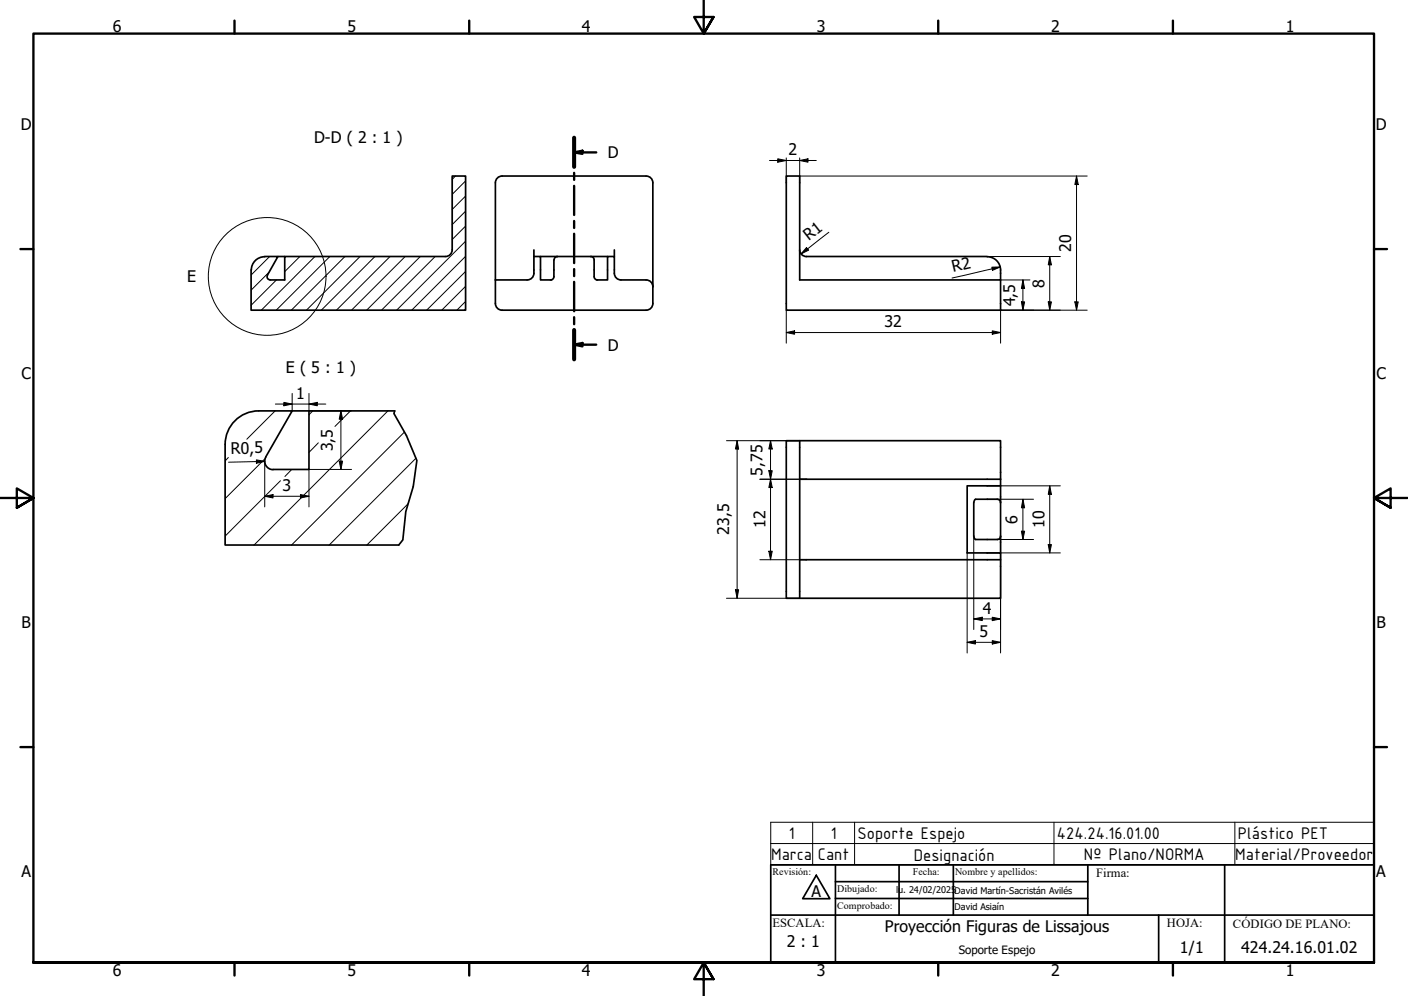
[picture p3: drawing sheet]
<svg xmlns="http://www.w3.org/2000/svg" width="420mm" height="297mm" viewBox="0 0 420 297" stroke-linecap="round" stroke-linejoin="round" font-family="sans-serif">
<!-- layer: Sombreado (ISO) -->
<g fill="none" stroke="#000" stroke-width=".3">
<path d="M135.9 52.5l-1 1M138.9 58.5l-4 4M138.9 54l-4 4M80.5 76.5l-5.6 5.5M85 76.5v.1M89.5 76.5l-4.5 4.5M94 76.5l-16 16M98.4 76.5l-16 16M102.9 76.5l-16 16M107.4 76.5l-16 16M111.9 76.5l-16 16M116.4 76.5l-16 16"/>
<path d="M120.9 76.5l-16 16M125.4 76.5l-16 16M129.9 76.5l-16 16M138.9 76.4l-16 16.1M138.9 71.9l-20.5 20.6M138.9 67.4l-4 4M138.9 63l-4 4M80.2 81.3l-5.3 5.2M82.5 83.5l-7.6 7.5M138.9 89.9l-2.6 2.6M138.9 85.4l-7.1 7.1M138.9 80.9l-11.6 11.6"/>
<path d="M68.1 136.4l-.9 1.1M79.1 136.8l-11.9 11.9M82.1 122.5l-8.4 8.5M93.3 122.5l-1.1 1.2M95 132.1l-2.8 2.8M104.6 122.5l-4.7 4.7M115.8 122.5l-40 40M120.7 128.8l-33.7 33.7M124.1 136.6l-25.9 25.9M83.7 143.4l-16.5 16.5M87.1 140l-2.1 2.1M121.9 150.2l-12.4 12.3"/>
</g>
<!-- layer: Visible (ISO) -->
<g fill="none" stroke="#000" stroke-width=".51">
<path d="M192.8 52.5h-43a2 2 0 0 0-2 2v36M192.8 52.5a2 2 0 0 1 2 2v36M78.9 76.5h4l-3.1 5.5M79 76.6a4 4 0 0 0-4 3.9M82.9 76.5h2.1M159.3 76.5h2v7h3.3M159.3 74.5v7M161.3 76.5h20M166.3 76.5a.98 .98 0 0 0-.9 1l-.1 5a.99 .99 0 0 1-1 1M176.3 76.5a.98 .98 0 0 1 1 1v5a.99 .99 0 0 0 1 1M183.3 74.5v2M238.6 74.5a2 2 0 0 0 2 2"/>
<path d="M240.6 76.5h54M294.6 76.6a4 4 0 0 1 4 3.9M74.9 80.5v12h64v-40h-4v22a2 2 0 0 1-2 2h-47.9v7h-4.3a.98 .98 0 0 1-.9-1.5M147.8 83.5h9.5M147.8 90.5a2 2 0 0 0 2 2h43M159.3 81.5a2 2 0 0 1-2 2M183.3 81.5a2 2 0 0 0 2 2h7.5M183.3 81.5v-5h-2v7h-3.2M192.8 83.5a2 2 0 0 1 2 2M194.8 90.5a2 2 0 0 1-2 2M298.6 80.5v3h-60v-31h-4v40h64v-9M67.2 132.5v30h51.8"/>
<path d="M67.2 132.5a10 10 0 0 1 10-10h10l-7.9 13.8M79.3 136.3a2.51 2.51 0 0 0 2.2 3.8M87.2 122.5h5M117.8 122.5h-25.6v17.5h-10.7M238.6 131.4h-4v47h4M238.6 131.4h60v11.5M238.6 131.4v47M238.6 142.9h60M298.6 142.9v2h-10v20h10v2h-60M298.6 149.9a.98 .98 0 0 0-1-1l-6.7 .1-.3 .9v10l.3 .9 .2 .1h6.5a.99 .99 0 0 0 1-1M298.6 144.9v20M298.6 166.9v11.5h-60"/>
</g>
<path d="M117.8 122.5l-.3 .8 3.8 6.6 3.1 7.4-1.1 7.8-2.2 7.5-.9 8.4-1.2 1.5" fill="none" stroke="#000" stroke-width=".51"/>
<path d="M230 251.6h180v-6.4h-180v12.7h180v-6.3M242.5 245.2v12.7M255 245.2v12.7M314.5 245.2v12.7M368.5 245.2v12.7" fill="none" stroke="#000" stroke-width=".3"/>
<g fill="none" stroke="#000" stroke-width=".7">
<path d="M171.3 45.5l2.5-.6v1zM171.3 41.1v8.7M171.3 51.5v2.1M171.3 55.4v8.7M171.3 45.5h6.6M171.3 65.9v2.1M171.3 69.7v8.8M171.3 80.2v2.1M171.3 84.1v8.7M171.3 94.6v2.1M171.3 98.4v8.8M171.3 102.8l2.5-.5v1z"/>
<path d="M171.3 102.8h6.6"/>
</g>
<path d="M171.3 41.1v8.7M171.3 98.4v8.8" fill="none" stroke="#000" stroke-width="1.2"/>
<path d="M171.3 45.5l2.5-.6v1zM171.3 102.8l2.5-.5v1z" fill="#000"/>
<!-- layer: Contorno de detalle (ISO) -->
<circle cx="79.7" cy="82.4" r="17.6" fill="none" stroke="#000" stroke-width=".3"/>
<!-- layer: Borde (ISO) -->
<g fill="none" stroke="#000" stroke-width=".7">
<path d="M70 6.1v3.9M140 6.1v3.9M210 0v10l-2.9-4.9h5.8l-2.9 4.9 2.9-4.9M280 6.1v3.9M350 6.1v3.9M6.1 74.3h3.9M410 74.3h3.9M0 148.5h10l-5-2.8v5.7l5-2.9-5 2.9M420 148.5h-10l5-2.8v5.7l-5-2.9 5 2.9M6.1 222.8h3.9M410 222.8h3.9M10 287.1v-277.1h400v277.1h-400h400"/>
<path d="M70 287.1v3.8M140 287.1v3.8M212.9 292l-2.9-4.9 2.9 4.9h-5.8l2.9-4.9v9.9M280 287.1v3.8M350 287.1v3.8"/>
</g>
<path d="M230 257.9h180v29.2h-180zM249.3 257.9v29.2M268.3 257.9v15M284.5 257.9v15M324.6 257.9v15M365.4 257.9v29.2M410 250.4v.5M230 272.9h180M243.6 261l4 7h-8.1zM249.3 262.9h75.3M249.3 268h75.3M345.8 272.9v14.2" fill="none" stroke="#000" stroke-width=".51"/>
<!-- layer: Cota (ISO) -->
<g fill="none" stroke="#000" stroke-width=".3">
<path d="M229.6 47.9h14M232.1 47.4l2.5 .5-2.5 .5zM234.6 47.1v7.4M238.6 47.9l2.5-.5v1zM238.6 47.1v7.4M238.6 52.5h85.8M321.2 52.5l.6 2.5h-1.1zM321.2 52.5v40M240.7 73.8l.6 .8-2.3 1.1zM247.3 69.3l-8.3 6.4M294.6 76.5h21.8M296 79.7l2.5-.1-2.3 1z"/>
<path d="M298.5 79.6l-14.4 3.3M313.2 76.5l.6 2.5h-1zM313.2 76.5v16M234.6 99.2l2.5-.5v1zM234.6 99.2h64M234.6 92.5v9.8M296.1 98.7l2.5 .5-2.5 .5zM298.6 83.5h8.7M304.8 90h1l-.6 2.5zM305.2 83.5l.6 2.5h-1zM305.2 83.5v9M312.8 90h1l-.6 2.5z"/>
<path d="M320.7 90h1.1l-.6 2.5zM324.4 92.5h-25.8v9.8M87.2 117.3v5.2M92.2 117.3v5.2h12.7M76.5 137.1l2.5 .5-2.5 .6zM79 137.6l-10.8 .2M79 137.5v13.7M82.2 120.5h15M84.7 120l2.5 .5-2.5 .5zM92.2 120.5l2.5-.5v1zM101.2 137.5h1l-.5 2.5zM101.7 122.5l.5 2.5h-1z"/>
<path d="M101.7 122.5v17.5M216.8 131.4h21.8M220 131.4l.4 2.5h-.9zM220 131.4v47M229.9 131.4l.5 2.5h-1zM229.9 131.4v35.5M79 148l2.5-.5v1zM79 148h13.2M89.7 147.5l2.5 .5-2.5 .5zM104.9 140h-12.7v11.2M226.8 142.9h13.8M229.4 140.4h1l-.5 2.5z"/>
<path d="M229.9 142.9l.5 2.5h-1zM290.6 159.9v27.9M294.6 148.9h13.8M294.6 144.9h21.8M298.6 159.9v34.8M304.8 158.4h1l-.6 2.5zM305.2 148.9l.6 2.5h-1zM305.2 148.9v12M313.2 144.9l.6 2.5h-1zM313.2 144.9v20M216.8 178.4h21.8M219.5 175.9h.9l-.4 2.5z"/>
<path d="M226.8 166.9h13.8M229.4 164.4h1l-.5 2.5zM288.6 164.9v29.8M294.6 160.9h13.8M294.6 164.9h21.8M312.8 162.4h1l-.6 2.5zM288.6 191.6l2.5-.5v1zM288.6 191.6h10M290.6 184.6l2.5-.5v1zM290.6 184.6h8M296.1 191.1l2.5 .5-2.5 .5zM296.1 184.1l2.5 .5-2.5 .5z"/>
</g>
<g fill="#000">
<path d="M232.1 47.4l2.5 .5-2.5 .5zM238.6 47.9l2.5-.5v1zM321.2 52.5l.6 2.5h-1.1zM240.7 73.8l.6 .8-2.3 1.1zM313.2 76.5l.6 2.5h-1zM234.6 99.2l2.5-.5v1zM296.1 98.7l2.5 .5-2.5 .5zM296 79.7l2.5-.1-2.3 1zM304.8 90h1l-.6 2.5zM305.2 83.5l.6 2.5h-1zM312.8 90h1l-.6 2.5zM320.7 90h1.1l-.6 2.5z"/>
<path d="M76.5 137.1l2.5 .5-2.5 .6zM84.7 120l2.5 .5-2.5 .5zM92.2 120.5l2.5-.5v1zM101.2 137.5h1l-.5 2.5zM101.7 122.5l.5 2.5h-1zM220 131.4l.4 2.5h-.9zM229.9 131.4l.5 2.5h-1zM79 148l2.5-.5v1zM89.7 147.5l2.5 .5-2.5 .5zM229.4 140.4h1l-.5 2.5zM229.9 142.9l.5 2.5h-1zM304.8 158.4h1l-.6 2.5z"/>
<path d="M305.2 148.9l.6 2.5h-1zM313.2 144.9l.6 2.5h-1zM219.5 175.9h.9l-.4 2.5zM229.4 164.4h1l-.5 2.5zM312.8 162.4h1l-.6 2.5zM288.6 191.6l2.5-.5v1zM290.6 184.6l2.5-.5v1zM296.1 191.1l2.5 .5-2.5 .5zM296.1 184.1l2.5 .5-2.5 .5z"/>
</g>
<g font-size="5.4">
<text x="235.4" y="250.2">1</text>
<text x="247.9" y="250.2">1</text>
<text x="255.9" y="250.2">Soporte Espejo</text>
<text x="315.4" y="250.2">424.24.16.01.00</text>
<text x="369.4" y="250.3">Plástico PET</text>
<text x="230.1" y="256.5">Marca</text>
<text x="244" y="256.5">Cant</text>
<text x="272.7" y="256.7">Designación</text>
<text x="323.5" y="256.5">Nº Plano/NORMA</text>
<text x="368.6" y="256.5">Material/Proveedor</text>
</g>
<g font-size="4.8">
<text x="33.7" y="9.6">6</text>
<text x="103.7" y="9.6">5</text>
<text x="173.7" y="9.6">4</text>
<text x="243.7" y="9.6">3</text>
<text x="313.7" y="9.6">2</text>
<text x="383.7" y="9.6">1</text>
<text x="6.2" y="38.9">D</text>
<text x="410.5" y="38.9">D</text>
<text x="93.7" y="42.7">D-D ( 2 : 1 )</text>
<text x="181.4" y="47.2">D</text>
<text x="235.3" y="46.3">2</text>
<text x="241.4" y="71.9" transform="rotate(-38 241.4 71.9)">R1</text>
<text x="319.7" y="75.1" transform="rotate(-90 319.7 75.1)">20</text>
<text x="284.5" y="81.3" transform="rotate(-13 284.5 81.3)">R2</text>
<text x="55.8" y="84.2">E</text>
<text x="311.7" y="85.8" transform="rotate(-90 311.7 85.8)">8</text>
<text x="302.9" y="91.4" transform="rotate(-90 302.9 91.4)">4,5</text>
<text x="264" y="97.6">32</text>
<text x="181.4" y="104.6">D</text>
<text x="6.4" y="113.1">C</text>
<text x="85.3" y="111.1">E ( 5 : 1 )</text>
<text x="410.7" y="113.1">C</text>
<text x="88.4" y="119">1</text>
<text x="68.9" y="135.4" transform="rotate(-1 68.9 135.4)">R0,5</text>
<text x="99.3" y="134.6" transform="rotate(-90 99.3 134.6)">3,5</text>
<text x="227.5" y="141.8" transform="rotate(-90 227.5 141.8)">5,75</text>
<text x="84.3" y="146.4">3</text>
<text x="217.6" y="159.6" transform="rotate(-90 217.6 159.6)">23,5</text>
<text x="228.4" y="157.5" transform="rotate(-90 228.4 157.5)">12</text>
<text x="303.7" y="156.2" transform="rotate(-90 303.7 156.2)">6</text>
<text x="311.7" y="157.5" transform="rotate(-90 311.7 157.5)">10</text>
<text x="293.3" y="183.1">4</text>
<text x="6.4" y="187.4">B</text>
<text x="292.3" y="190">5</text>
<text x="410.7" y="187.4">B</text>
<text x="6.4" y="261.7">A</text>
<text x="410.7" y="261.7">A</text>
<text x="242.1" y="267.4">A</text>
<text x="264" y="277.9">Proyección Figuras de Lissajous</text>
<text x="234.8" y="282.4">2 : 1</text>
<text x="352.1" y="284.3">1/1</text>
<text x="370.4" y="284.3">424.24.16.01.02</text>
<text x="33.7" y="290.9">6</text>
<text x="103.7" y="290.9">5</text>
<text x="173.7" y="290.9">4</text>
<text x="243.7" y="290.9">3</text>
<text x="313.7" y="290.9">2</text>
<text x="383.7" y="290.9">1</text>
</g>
<g font-size="3.7">
<text x="327.1" y="261.5">Firma:</text>
<text x="230.5" y="276.5">ESCALA:</text>
<text x="348.2" y="276.5">HOJA:</text>
<text x="367.9" y="276.8">CÓDIGO DE PLANO:</text>
</g>
<text font-size="3.4" x="286.1" y="284.4">Soporte Espejo</text>
<g font-size="3">
<text x="230.5" y="261">Revisión:</text>
<text x="272.4" y="261">Fecha:</text>
<text x="285" y="261">Nombre y apellidos:</text>
<text x="249.8" y="266.1">Dibujado:</text>
<text x="249.8" y="271">Comprobado:</text>
</g>
<g font-size="2.7">
<text x="267.4" y="266.2">lu. 24/02/2025David Martín-Sacristán Avilés</text>
<text x="284.9" y="271.5">David Asiaín</text>
</g>
</svg>
